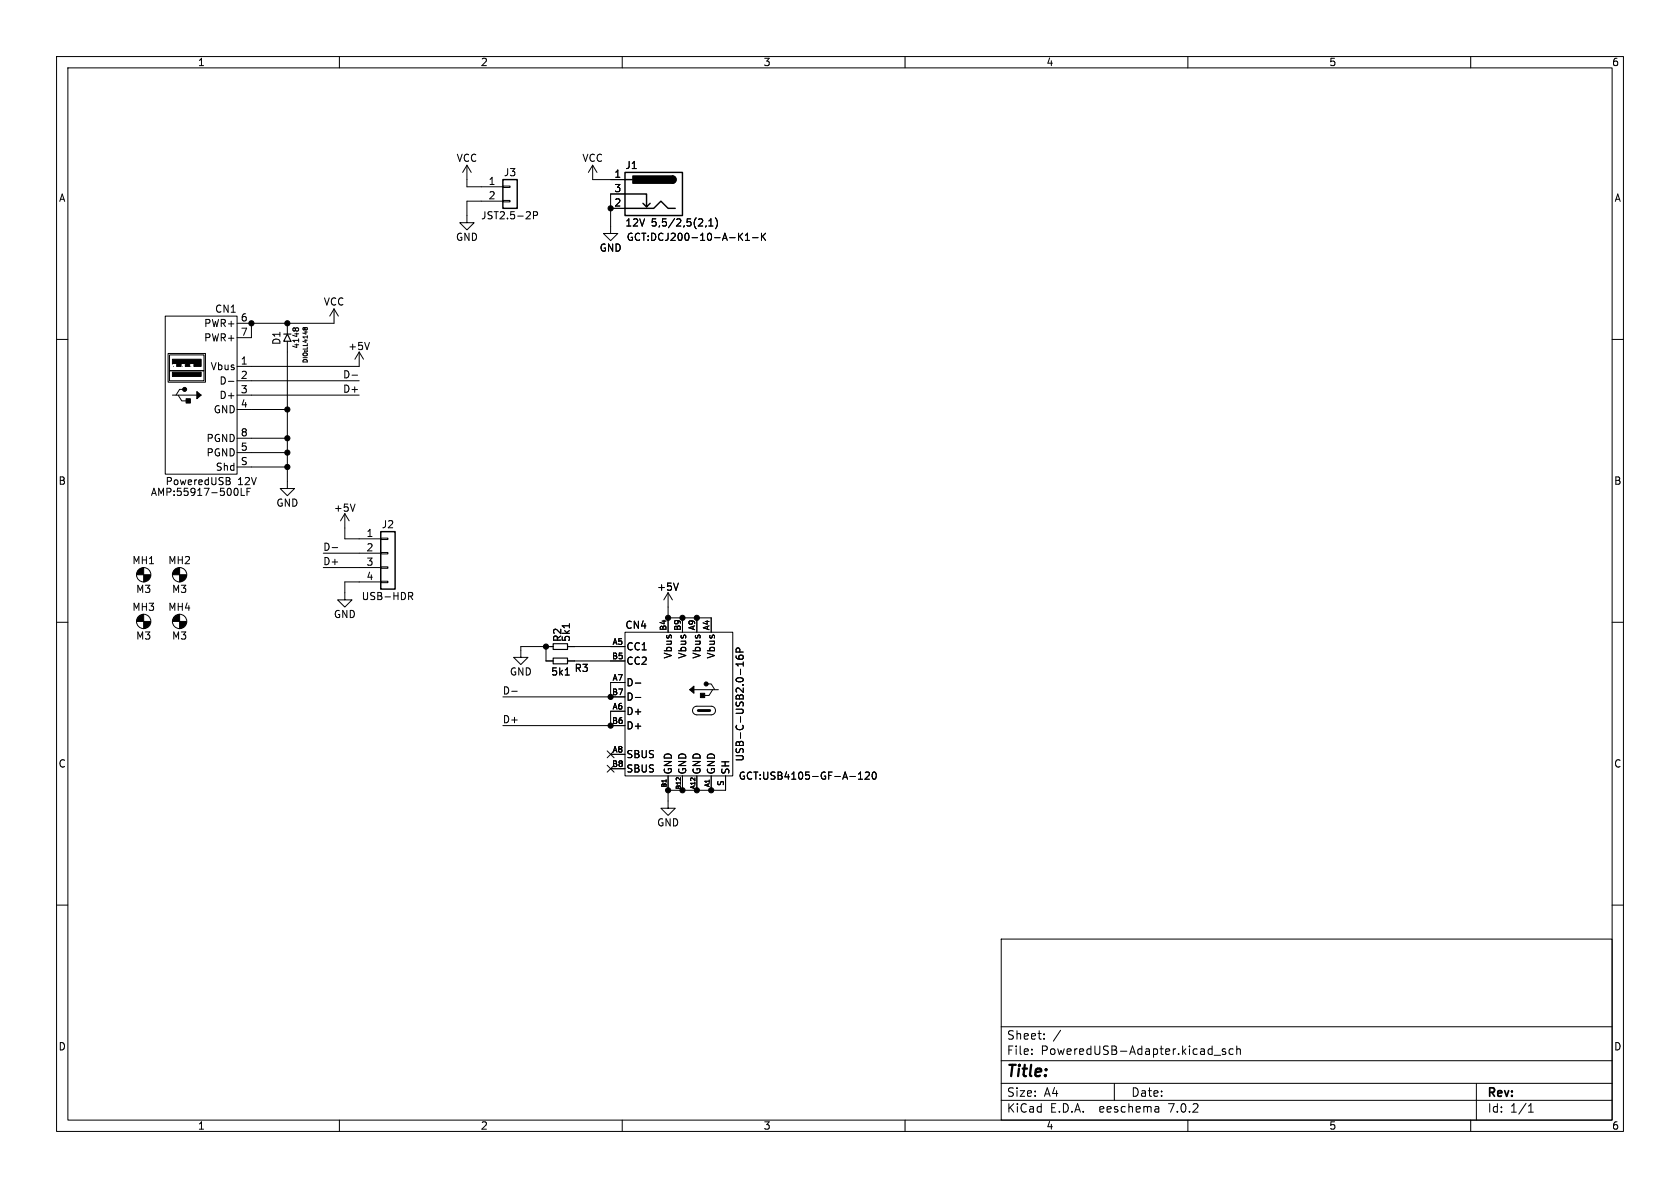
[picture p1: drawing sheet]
<svg xmlns="http://www.w3.org/2000/svg" width="297mm" height="210mm" viewBox="0 0 297 210" stroke-linecap="round" stroke-linejoin="round" font-family="sans-serif">
<g fill="none" stroke="#000" stroke-width=".18">
<path d="M10 10h277v190h-277zM12 12h273v186h-273zM60 10v2M110 10v2M160 10v2M210 10v2M260 10v2M82.5 29.2v3.8h6.4M82.5 29.2l-.7 1.3M82.5 29.2l.8 1.3M88.9 35.4h1.3v.3h-1.3zM88.9 32.9h1.3v.2h-1.3z"/>
<path d="M88.9 35.6h-6.4v3.8h1.3l-1.3 1.2-1.2-1.2h1.2M94.3 38.1l.6-.1 .1-.2v-.3l-.7-.1v1.3M104.8 29.2l-.8 1.3M104.8 29.2v2.6h5.7M104.8 29.2l.7 1.3M107.9 36.8h2.6M110.5 34.3h-2.6v7h1.3l-1.3 1.2-1.2-1.2h1.2M124.8 39.9l-.1 .2M125.3 40h.7M125.3 39.1l.4-.4v1.3M126.5 38.5a1.46 1.46 0 0 1 0 1.9M10 60h2"/>
<path d="M29.2 55.9h12.7v27.9h-12.7zM44.4 57.2v2.5h-2.5M50.8 57.2v1.9M51.8 58.1l.2-.2 .2 .2 .4-.2 .2 .2M53.9 58.2v.1M53.9 58l-.3-.1v.4M53.9 58l.1-.1h.3v.4M53.9 58v.2M59.1 54.6l-.8 1.3M59.1 54.6v2.6h-17.2M59.1 54.6l.7 1.3M130.7 41.8l.6 .7"/>
<path d="M131.3 41.2l-.7 .8M131.8 42.5h.7M131.8 41.6l.3-.4v1.3M133 42h1M134.6 41.2v1.3M134.8 41.8l.5 .7M135.3 41.2l-.7 .8M285 60h2M29.7 62.5h6.6v5.1h-6.6zM30 65.5h6.1v1.8h-6.1zM30 62.7h6.1v2.8h-6.1zM30.5 69.9h5.1"/>
<path d="M31.5 69.9l.6 1h.8M32.4 68.8h-.7l-.6 1.1M40.4 67.4h1M41.9 69.9h21.6M41.9 67.3h21.6M41.9 72.4h8.9M41.9 77.5h8.9M50.8 60.3v26.1h1.3l-1.3 1.2-1.3-1.2h1.3M62.2 66.3h1M63.5 62.2v2.6h-21.6M63.5 62.2l-.8 1.3M63.5 62.2l.8 1.3"/>
<path d="M65.3 60.5l-.4 1.3M40 84.4l.6 .1 .1 .3-.3 .2M40 85h.4M40.4 85l.3 .3v.3l-.7 .1M41.9 80h8.9M41.9 82.6h8.9M42 86.4l.1 .4-.1 .7M42.6 86.3v1.3h.6M43.7 86.9h.4M43.7 86.3v1.3M57.1 97.8h10.2M58.7 96.8h1"/>
<path d="M61 90.8l-.8 1.3M61 90.8v4.5h6.3M61 90.8l.7 1.3M62.8 89.1l-.4 1.3M67.3 97.7h1.3v.2h-1.3zM67.3 95.1h1.3v.3h-1.3zM95.2 94h.1M105.4 99.1h.1M10 110h2M57.1 100.3h10.2M67.3 102.7h1.3v.3h-1.3zM67.3 100.2h1.3v.3h-1.3z"/>
<path d="M67.3 102.9h-6.3v3.1h1.2l-1.2 1.3-1.3-1.3h1.3M72.2 104.7h.5l.3 .3-.2 .3-.6 .1M72.5 105.4l.5 .6M96.5 114.3v2.5h1.3M97.8 114.3h-5.7v1.9h1.2l-1.2 1.3-1.3-1.3h1.3M99.9 119.3h.8M100.3 114.3h10.2M100.3 116.8h10.2M100.7 110.3v.7M110.5 111.8h19v25.4h-19zM118.1 104.8l-.8 1.2M118.1 104.8v7"/>
<path d="M118.1 104.8l.8 1.2M118.1 109.2h7.6v2.6M119.9 103.1l-.4 1.2M120.6 109.2v2.6M123.2 109.2v2.6M125.7 108h.1M130.1 115.9l.1 .4a.86 .86 0 0 0 1.2 0l-.1-.4-.4-.1-.3 .3v.2l.3 .2M130.8 115.3l-.1-.6-.1-.2-.4 .1-.1 .7h1.3M131.4 117v.7M131.4 117.4h-1.3l.4 .3M285 110h2M88.9 128.3h21.6"/>
<path d="M88.9 123.2h21.6M90.5 122.2h.9M107.3 135.3l1.3 1.2M107.3 132.7l1.3 1.3M107.9 133.4h2.6M107.9 135.9h2.6M108.6 135.3l-1.3 1.2M108.6 132.7l-1.3 1.3M110.5 125.7h-2.6v2.6M110.5 120.7h-2.6v2.5M112.3 120.8h1M112.3 123.3h1"/>
<path d="M118.1 137.2v5.7h1.3l-1.3 1.2-1.3-1.2h1.3M120.6 137.2v2.5M121.9 121.9h5.1M122.7 125.1l.4-.3h2.7a.76 .76 0 0 1 .7 .8 .76 .76 0 0 1-.8 .8h-2.5a.76 .76 0 0 1-.7-.5 .76 .76 0 0 1 .2-.8zM123.2 137.2v2.5M125.1 120.9h.6l.7 1M125.7 137.2v2.5M126 121.9l-.7 1h-.7M128.3 137.2v2.5h-10.2M151.8 137.7h.7M151.8 136.8l.3-.3v1.2M153 136.6l.5-.1 .2 .3-.8 .9h.8"/>
<path d="M154.4 136.5h.1a.68 .68 0 0 1 .4 .6 .68 .68 0 0 1-.4 .6 .84 .84 0 0 1-.1-1.2zM10 160h2M285 160h2M177 166h108v32h-108zM60 198v2M110 198v2M160 198v2M177 194.5h108M177 191.5h108M177 187.5h108M177 181.5h108M182.4 186.3v.1"/>
<path d="M182.4 185.5v.1M184.6 183.6v.1M184.6 182.8v.1M197 191.5v3M204.6 195.6l.3 .2v.8M204.9 196.5l-.5 .1M204.9 196h-.5M210 198v2M214.6 186.5h1.2M216.6 185.5l-.3-.1-.2 .2v.2l.5 .2v.3h-.5M218 185.5l-.4-.1-.3 .3v.4l.1 .2h.6M218.6 185.5l.3-.1 .3 .1 .1 .9"/>
<path d="M218.6 184.9v1.5M260 198v2M261 191.5v6.5M270.2 196.6h.9M270.2 195.5l.4-.4v1.5"/>
<circle cx="25.4" cy="101.6" r="1.27"/>
<circle cx="25.4" cy="109.9" r="1.27"/>
<circle cx="31.7" cy="101.6" r="1.27"/>
<circle cx="31.7" cy="109.9" r="1.27"/>
</g>
<path d="M88.9 31.8h2.5v5h-2.5zM110.5 30.5h10.1v7.6h-10.1zM110.5 34.3h3.8v2.3l.6-.7M110.5 36.8h5.1l1.2-1.2 1.3 1.2h1.3M110.5 31.8h1.3M113.7 35.9l.6 .7M118.9 31.1a.64 .64 0 0 1 .6 .7 .64 .64 0 0 1-.6 .6M67.3 94h2.5v10.1h-2.5z" fill="none" stroke="#000" stroke-width=".25"/>
<g fill="#000" stroke="#000" stroke-width=".18">
<path d="M30.5 65.8h5.1v.7h-5.1zM30.5 63.5h5.1v1.3h-1.3v-.5h-.8v.5h-.7v-.5h-.8v.5h-.8v-.5h-.7zM32.9 70.5h.8v.7h-.8zM34.8 69.2l.8 .7-.8 .6zM24.5 109.1l.9-.5v1.3h-1.2zM24.5 100.8l.9-.5v1.3h-1.2zM25.4 109.9h1.2a1.29 1.29 0 0 1-1.2 1.2zM25.4 101.6h1.2a1.29 1.29 0 0 1-1.2 1.3zM30.9 100.8l.8-.5v1.3h-1.1zM30.9 109.1l.8-.5v1.3h-1.1zM31.7 101.6h1.2a1.29 1.29 0 0 1-1.2 1.3zM31.7 109.9h1.2a1.29 1.29 0 0 1-1.2 1.2z"/>
<path d="M121.9 121.9l.8-.6v1.3zM123.8 122.6h.8v.7h-.8z"/>
<circle cx="107.9" cy="36.8" r=".46"/>
<circle cx="44.4" cy="57.2" r=".46"/>
<circle cx="50.8" cy="57.2" r=".46"/>
<circle cx="32.6" cy="68.8" r=".36"/>
<circle cx="50.8" cy="77.5" r=".46"/>
<circle cx="50.8" cy="72.4" r=".46"/>
<circle cx="50.8" cy="80" r=".46"/>
<circle cx="50.8" cy="82.6" r=".46"/>
<circle cx="96.5" cy="114.3" r=".46"/>
<circle cx="118.1" cy="109.2" r=".46"/>
<circle cx="120.6" cy="109.2" r=".46"/>
<circle cx="123.2" cy="109.2" r=".46"/>
<circle cx="107.9" cy="128.3" r=".46"/>
<circle cx="107.9" cy="123.2" r=".46"/>
<circle cx="118.1" cy="139.7" r=".46"/>
<circle cx="120.6" cy="139.7" r=".46"/>
<circle cx="123.2" cy="139.7" r=".46"/>
<circle cx="124.8" cy="120.9" r=".36"/>
<circle cx="125.7" cy="139.7" r=".46"/>
</g>
<path d="M123.4 125.6h2.1" fill="none" stroke="#000" stroke-width=".51"/>
<path d="M111.9 31.1h7v1.3h-7zM118.9 31.1a.64 .64 0 0 1 .6 .7 .64 .64 0 0 1-.6 .6z" fill="#000" stroke="#000" stroke-width=".25"/>
<path d="M50.2 59.1h1.2M50.8 59.1l.6 1.2h-1.2zM97.8 116.3h2.5v1h-2.5zM97.8 113.8h2.5v1h-2.5z" fill="none" stroke="#000" stroke-width=".2"/>
<path d="M30.5 64.3h.7v.5h-.7zM32 64.3h.8v.5h-.8zM33.5 64.3h.8v.5h-.8z" fill="none" stroke="#000" stroke-width=".18" stroke-dasharray="0 .6"/>
<text font-size="2.8" x="178" y="190.8">Title:</text>
<g font-size="2.1">
<text x="178" y="183.9">Sheet:</text>
<text x="186.2" y="183.9">/</text>
<text x="178" y="186.6">File:</text>
<text x="184" y="186.6">PoweredUSB-Adapter.kicad_sch</text>
<text x="178" y="196.8">KiCad</text>
<text x="178" y="194">Size:</text>
<text x="184.6" y="194">A4</text>
<text x="185.7" y="196.8">E.D.A.</text>
<text x="194.4" y="196.8">eeschema</text>
<text x="200" y="194">Date:</text>
<text x="206.7" y="196.8">7.0.2</text>
<text x="263" y="194.2">Rev:</text>
<text x="263" y="196.8">Id:</text>
<text x="267" y="196.8">1/1</text>
</g>
<g font-size="1.8">
<text x="35" y="11.8">1</text>
<text x="85" y="11.8">2</text>
<text x="135" y="11.8">3</text>
<text x="185" y="11.8">4</text>
<text x="235" y="11.8">5</text>
<text x="285" y="11.8">6</text>
<text x="80.7" y="28.8">VCC</text>
<text x="102.9" y="28.8">VCC</text>
<text x="10.4" y="35.8">A</text>
<text x="86.3" y="32.8">1</text>
<text x="86.3" y="35.3">2</text>
<text x="89" y="31.3">J3</text>
<text x="108.6" y="31.5">1</text>
<text x="108.6" y="34">3</text>
<text x="110.5" y="30">J1</text>
<text x="285.4" y="35.8">A</text>
<text x="85" y="38.9">JST2.5-2P</text>
<text x="108.6" y="36.6">2</text>
<text x="110.5" y="40.2">12V</text>
<text x="115.1" y="40.2">5,5/2,5(2,1)</text>
<text x="80.6" y="42.7">GND</text>
<text x="106" y="44.6">GND</text>
<text x="110.7" y="42.7">GCT:DCJ200-10-A-K1-K</text>
<text x="36" y="58">PWR+</text>
<text x="38" y="55.4">CN1</text>
<text x="42.5" y="56.9">6</text>
<text x="42.5" y="59.4">7</text>
<text x="57.2" y="54.2">VCC</text>
<text x="36" y="60.5">PWR+</text>
<text x="37.1" y="65.6">Vbus</text>
<text x="42.5" y="64.5">1</text>
<text x="49.7" y="61" transform="rotate(-90 49.7 61)">D1</text>
<text x="61.5" y="62">+5V</text>
<text x="38.7" y="68.1">D-</text>
<text x="38.7" y="70.7">D+</text>
<text x="42.5" y="67.1">2</text>
<text x="42.5" y="69.6">3</text>
<text x="60.5" y="69.5">D+</text>
<text x="60.5" y="67">D-</text>
<text x="37.7" y="73.2">GND</text>
<text x="42.5" y="72.1">4</text>
<text x="42.5" y="77.2">8</text>
<text x="36.4" y="80.8">PGND</text>
<text x="36.4" y="78.3">PGND</text>
<text x="38" y="83.4">Shd</text>
<text x="42.5" y="79.8">5</text>
<text x="42.5" y="82.3">S</text>
<text x="10.3" y="85.8">B</text>
<text x="26.6" y="87.8">AMP:55917-500LF</text>
<text x="29.2" y="85.9">PoweredUSB</text>
<text x="42" y="85.9">12V</text>
<text x="48.8" y="89.7">GND</text>
<text x="285.3" y="85.8">B</text>
<text x="59" y="90.6">+5V</text>
<text x="64.7" y="95">1</text>
<text x="67.4" y="93.5">J2</text>
<text x="23.3" y="99.9">MH1</text>
<text x="29.7" y="99.9">MH2</text>
<text x="57.1" y="100">D+</text>
<text x="57.1" y="97.4">D-</text>
<text x="64.7" y="97.5">2</text>
<text x="64.7" y="100.1">3</text>
<text x="24" y="105">M3</text>
<text x="30.4" y="105">M3</text>
<text x="63.9" y="106.2">USB-HDR</text>
<text x="64.7" y="102.6">4</text>
<text x="116.1" y="104.6">+5V</text>
<text x="23.3" y="108.1">MH3</text>
<text x="24" y="113.2">M3</text>
<text x="29.7" y="108.1">MH4</text>
<text x="30.4" y="113.2">M3</text>
<text x="59" y="109.4">GND</text>
<text x="99.4" y="113.5" transform="rotate(-90 99.4 113.5)">R2</text>
<text x="100.9" y="113.5" transform="rotate(-90 100.9 113.5)">5k1</text>
<text x="110.5" y="111.3">CN4</text>
<text x="90.1" y="119.6">GND</text>
<text x="97.4" y="119.6">5k1</text>
<text x="101.5" y="118.9">R3</text>
<text x="110.7" y="115.1">CC1</text>
<text x="110.7" y="117.7">CC2</text>
<text x="118.9" y="116.6" transform="rotate(-90 118.9 116.6)">Vbus</text>
<text x="121.5" y="116.6" transform="rotate(-90 121.5 116.6)">Vbus</text>
<text x="124" y="116.6" transform="rotate(-90 124 116.6)">Vbus</text>
<text x="126.6" y="116.6" transform="rotate(-90 126.6 116.6)">Vbus</text>
<text x="88.9" y="122.8">D-</text>
<text x="110.7" y="121.5">D-</text>
<text x="110.7" y="124">D-</text>
<text x="88.9" y="127.9">D+</text>
<text x="110.7" y="126.6">D+</text>
<text x="110.7" y="129.1">D+</text>
<text x="10.3" y="135.8">C</text>
<text x="110.7" y="134.2">SBUS</text>
<text x="110.7" y="136.7">SBUS</text>
<text x="118.9" y="136.9" transform="rotate(-90 118.9 136.9)">GND</text>
<text x="121.5" y="136.9" transform="rotate(-90 121.5 136.9)">GND</text>
<text x="124" y="136.9" transform="rotate(-90 124 136.9)">GND</text>
<text x="126.6" y="136.9" transform="rotate(-90 126.6 136.9)">GND</text>
<text x="129.1" y="136.9" transform="rotate(-90 129.1 136.9)">SH</text>
<text x="130.5" y="138">GCT:USB4105-GF-A-120</text>
<text x="131.6" y="134.7" transform="rotate(-90 131.6 134.7)">USB-C-USB2.0-16P</text>
<text x="285.3" y="135.8">C</text>
<text x="116.1" y="146.2">GND</text>
<text x="10.3" y="185.8">D</text>
<text x="285.3" y="185.8">D</text>
<text x="35" y="199.8">1</text>
<text x="85" y="199.8">2</text>
<text x="135" y="199.8">3</text>
<text x="185" y="199.8">4</text>
<text x="235" y="199.8">5</text>
<text x="285" y="199.8">6</text>
</g>
<g font-size="1.4">
<text x="53" y="61.7" transform="rotate(-90 53 61.7)">4148</text>
<text x="117.9" y="111.6" transform="rotate(-90 117.9 111.6)">B4</text>
<text x="120.4" y="111.6" transform="rotate(-90 120.4 111.6)">B9</text>
<text x="122.9" y="111.5" transform="rotate(-90 122.9 111.5)">A9</text>
<text x="125.5" y="111.5" transform="rotate(-90 125.5 111.5)">A4</text>
<text x="108.1" y="116.6">B5</text>
<text x="108.2" y="114">A5</text>
<text x="108.1" y="122.9">B7</text>
<text x="108.2" y="125.5">A6</text>
<text x="108.2" y="120.4">A7</text>
<text x="108.1" y="128">B6</text>
<text x="108.1" y="135.6">B8</text>
<text x="108.2" y="133.1">A8</text>
<text x="128" y="139" transform="rotate(-90 128 139)">S</text>
</g>
<g font-size="1.1">
<text x="54.5" y="64.3" transform="rotate(-90 54.5 64.3)">DIO:LL4148</text>
<text x="117.9" y="139.3" transform="rotate(-90 117.9 139.3)">B1</text>
<text x="120.4" y="139.7" transform="rotate(-90 120.4 139.7)">B12</text>
<text x="122.9" y="139.6" transform="rotate(-90 122.9 139.6)">A12</text>
<text x="125.5" y="139.2" transform="rotate(-90 125.5 139.2)">A1</text>
</g>
</svg>
